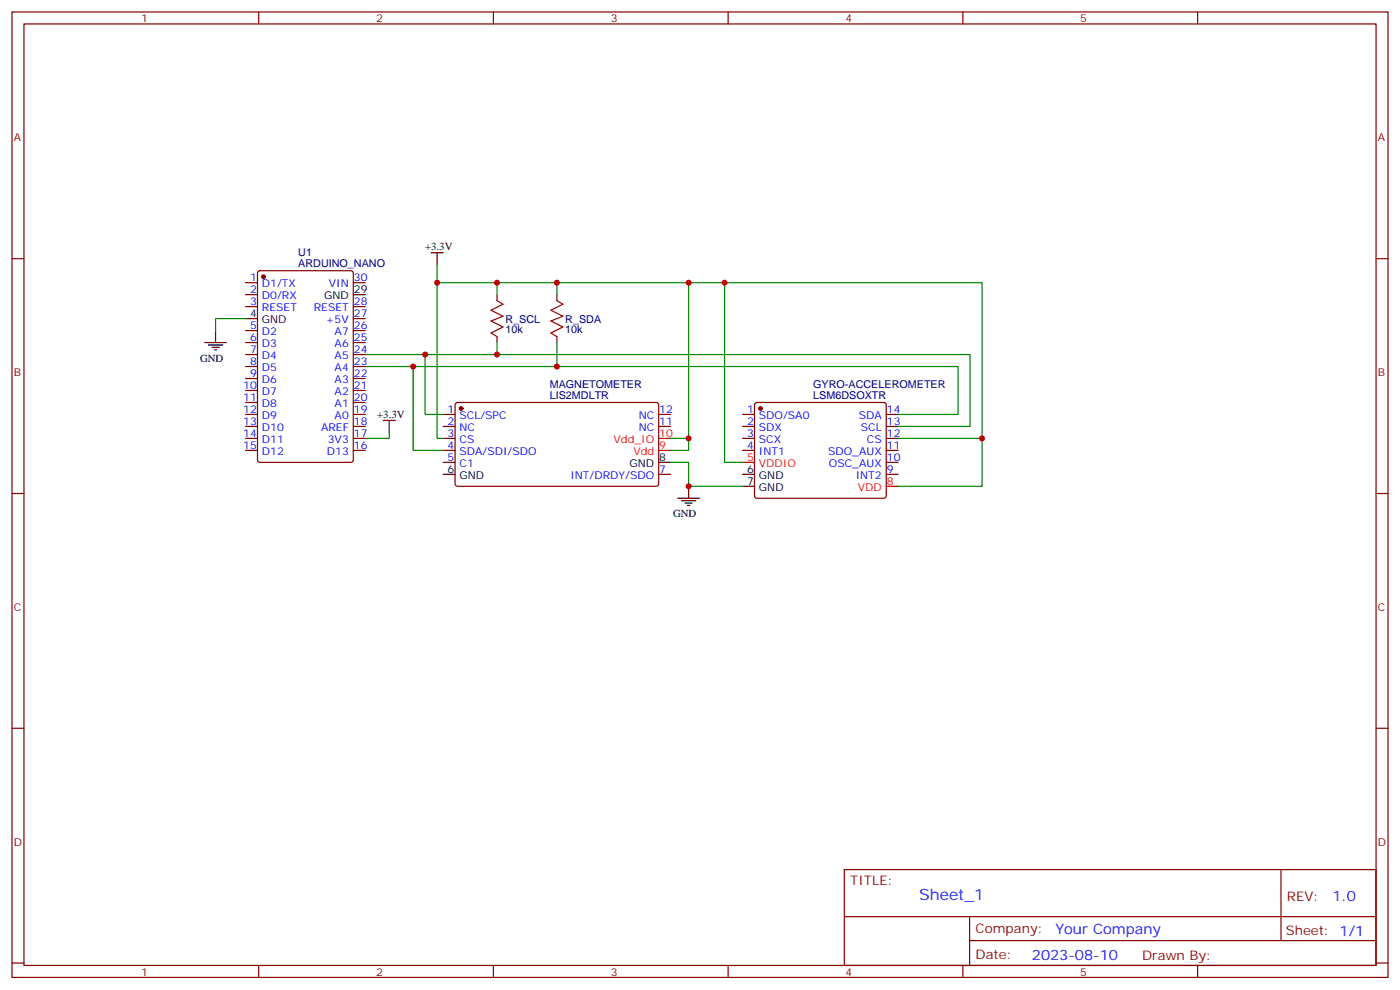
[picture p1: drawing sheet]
<svg xmlns="http://www.w3.org/2000/svg" width="412mm" height="292mm" viewBox="0 0 412 292" stroke-linecap="round" stroke-linejoin="round" font-family="sans-serif">
<g fill="none" stroke="#870000" stroke-width=".35">
<path d="M3.5 3.5h405.4v284.4h-405.4zM7.1 7.1h398.2v277.2h-398.2zM76.2 3.5v3.6M145.3 3.5v3.6M214.5 3.5v3.6M283.6 3.5v3.6M352.8 3.5v3.6M3.5 76.2h3.6M76.1 79.9l.5-.2h26.8l.6 .5 .1 55.3-.5 .6-27 .1-.7-.5-.1-55.3zM405.3 76.2h3.6M72.3 83.3h3.5M72.3 86.8h3.5"/>
<path d="M72.3 90.3h3.5M72.3 97.4h3.5M104.1 83.3h3.5M104.1 90.3h3.5M104.1 97.4h3.5M104.1 93.8h3.5M146.4 86.8v1.7M146.4 99.1v1.8M164 86.8v1.7M164 99.1v1.8M72.3 100.9h3.5M72.3 104.4h3.5"/>
<path d="M72.3 108h3.5M72.3 111.5h3.5M72.3 115h3.5M72.3 118.5h3.5M104.1 100.9h3.5M104.1 104.4h3.5M104.1 108h3.5M104.1 111.5h3.5M104.1 115h3.5M104.1 118.5h3.5M134.3 118.7l.5-.2 58.8 .1 .4 .6v23.6l-.7 .4h-58.8l-.4-.7v-23.3zM222.5 118.7l.5-.2h37.3l.5 .2 .3 .5-.1 27.1-.7 .5-37.6-.1-.5-.6v-26.9z"/>
<path d="M72.3 122.1h3.5M72.3 125.6h3.5M72.3 129.1h3.5M72.3 132.6h3.5M104.1 122.1h3.5M104.1 125.6h3.5M104.1 129.1h3.5M104.1 132.6h3.5M130.5 122.1h3.6M130.5 125.6h3.6M130.5 129.1h3.6M130.5 132.6h3.6"/>
<path d="M130.5 136.2h3.6M194 122.1h3.6M194 125.6h3.6M194 139.7h3.6M218.7 122.1h3.5M218.7 125.6h3.5M218.7 129.1h3.5M218.7 132.6h3.5M261.1 122.1h3.5M261.1 125.6h3.5M261.1 129.1h3.5M261.1 132.6h3.5"/>
<path d="M261.1 139.7h3.5M261.1 136.2h3.5M3.5 145.3h3.6M405.3 145.3h3.6M3.5 214.5h3.6M405.3 214.5h3.6M248.7 256.1h156.6v28.2h-156.6zM377.3 256.1v20.9M248.7 270h156.5M285.6 277h119.6M285.6 270v14.1M3.5 283.6h3.6"/>
<path d="M76.2 284.3v3.6M145.3 284.3v3.6M214.5 284.3v3.6M283.6 284.3v3.6M352.8 284.3v3.6M405.3 283.6h3.6"/>
</g>
<g fill="#870000" stroke="#870000" stroke-width=".35">
<circle cx="77.6" cy="81.5" r=".53"/>
<circle cx="224" cy="120.3" r=".53"/>
<circle cx="135.8" cy="120.3" r=".53"/>
</g>
<g fill="none" stroke="#000" stroke-width=".35">
<path d="M127 74.4h3.5M128.8 74.4v3.6M63.5 97.4v3.5M72.3 93.8h3.5M104.1 86.8h3.5M60.3 100.9h6.4M61.4 101.6h4.2M62.4 102.3h2.2M63.1 103h.8M112.9 123.8h3.5M114.7 123.8v3.6M130.5 139.7h3.6"/>
<path d="M194 136.2h3.6M218.7 139.7h3.5M199.7 146.8h6.3M200.7 147.5h4.3M201.8 148.2h2.1M202.5 148.9h.7M202.8 143.2v3.6M218.7 143.2h3.5"/>
</g>
<path d="M194 132.6h3.6M194 129.1h3.6M218.7 136.2h3.5M261.1 143.2h3.5" fill="none" stroke="#f00" stroke-width=".35"/>
<g fill="none" stroke="#008700" stroke-width=".35">
<path d="M128.8 78v5.3h160.5v59.9h-24.7M72.3 93.8h-8.8v3.6M128.8 83.3v45.8h1.7M146.4 83.3v3.5M164 83.3v3.5M202.8 83.3v49.3h-5.2M213.4 83.3v52.9h5.3M107.6 104.4h178.2v21.2h-21.2M107.6 108h174.6v14.1h-17.6M121.7 108v24.6h8.8M125.2 104.4v17.7h5.3M146.4 100.9v3.5"/>
<path d="M164 100.9v7.1M114.7 127.4v1.7h-7.1M197.6 136.2h5.2v7h15.9M197.6 129.1h5.2M264.6 129.1h24.7"/>
</g>
<path d="M146.4 88.5l1.8 1.1-3.6 1.8 3.6 1.7-3.6 1.4 3.6 1.8-3.6 1.8 1.8 1M164 88.5l1.8 1.1-3.5 1.8 3.5 1.7-3.5 1.4 3.5 1.8-3.5 1.8 1.7 1" fill="none" stroke="#a10000" stroke-width=".35"/>
<g fill="#c00">
<circle cx="121.7" cy="107.9" r=".88"/>
<circle cx="125.2" cy="104.4" r=".88"/>
<circle cx="164" cy="83.3" r=".88"/>
<circle cx="146.4" cy="83.3" r=".88"/>
<circle cx="146.4" cy="104.4" r=".88"/>
<circle cx="213.4" cy="83.3" r=".88"/>
<circle cx="202.8" cy="83.3" r=".88"/>
<circle cx="202.8" cy="129.1" r=".88"/>
<circle cx="289.3" cy="129.1" r=".88"/>
<circle cx="128.8" cy="83.3" r=".88"/>
<circle cx="164" cy="107.9" r=".88"/>
<circle cx="202.8" cy="143.2" r=".88"/>
</g>
<text font-size="4.6" fill="#00f" x="270.8" y="265.1">Sheet_1</text>
<g font-size="4.2" fill="#00f">
<text x="392.5" y="265.4">1.0</text>
<text x="310.9" y="274.9">Your Company</text>
<text x="304" y="282.7">2023-08-10</text>
</g>
<g font-size="3.9" fill="#800">
<text x="250.5" y="260.7">TITLE:</text>
<text x="379.1" y="265.4">REV:</text>
<text x="287.4" y="274.9">Company:</text>
<text x="378.7" y="275.5">Sheet: 1/1</text>
<text x="287.4" y="282.6">Date:</text>
<text x="336.4" y="282.7">Drawn By:</text>
</g>
<g font-size="3.2" fill="#800">
<text x="41.6" y="6.5">1</text>
<text x="110.8" y="6.5">2</text>
<text x="179.9" y="6.5">3</text>
<text x="249.1" y="6.5">4</text>
<text x="318.2" y="6.5">5</text>
<text x="4.1" y="41.6">A</text>
<text x="405.9" y="41.6">A</text>
<text x="4.1" y="110.8">B</text>
<text x="405.9" y="110.8">B</text>
<text x="4.1" y="179.9">C</text>
<text x="405.9" y="179.9">C</text>
<text x="4.1" y="249.1">D</text>
<text x="405.9" y="249.1">D</text>
<text x="41.6" y="287.3">1</text>
<text x="110.8" y="287.3">2</text>
<text x="179.9" y="287.3">3</text>
<text x="249.1" y="287.3">4</text>
<text x="318.2" y="287.3">5</text>
</g>
<g font-size="3.2" fill="#000080">
<text x="87.9" y="75.4">U1</text>
<text x="87.9" y="78.7">ARDUINO_NANO</text>
<text x="148.9" y="95">R_SCL</text>
<text x="166.5" y="95">R_SDA</text>
<text x="148.9" y="98.1">10k</text>
<text x="166.5" y="98.1">10k</text>
<text x="161.9" y="117.5">LIS2MDLTR</text>
<text x="161.9" y="114.4">MAGNETOMETER</text>
<text x="239.6" y="117.5">LSM6DSOXTR</text>
<text x="239.6" y="114.4">GYRO-ACCELEROMETER</text>
</g>
<g font-size="3.2">
<text x="125.2" y="73.7">+3.3V</text>
<text x="95.5" y="88.2">GND</text>
<text x="104.2" y="86.4">29</text>
<text x="73.7" y="93.5">4</text>
<text x="77.2" y="95.2">GND</text>
<text x="58.9" y="106.5">GND</text>
<text x="111.1" y="123.1">+3.3V</text>
<text x="185.4" y="137.6">GND</text>
<text x="194.2" y="135.8">8</text>
<text x="131.9" y="139.3">6</text>
<text x="135.4" y="141.1">GND</text>
<text x="220.1" y="139.3">6</text>
<text x="220.1" y="142.9">7</text>
<text x="223.6" y="141.1">GND</text>
<text x="223.6" y="144.6">GND</text>
<text x="198.3" y="152.4">GND</text>
</g>
<g font-size="3.2" fill="#00f">
<text x="73.7" y="82.9">1</text>
<text x="104.2" y="82.9">30</text>
<text x="73.7" y="86.4">2</text>
<text x="73.7" y="90">3</text>
<text x="77.2" y="84.7">D1/TX</text>
<text x="77.2" y="88.2">D0/RX</text>
<text x="96.9" y="84.7">VIN</text>
<text x="104.2" y="90">28</text>
<text x="77.2" y="91.7">RESET</text>
<text x="92.4" y="91.7">RESET</text>
<text x="96" y="95.2">+5V</text>
<text x="104.2" y="93.5">27</text>
<text x="73.7" y="97">5</text>
<text x="73.7" y="100.5">6</text>
<text x="77.2" y="98.8">D2</text>
<text x="98.6" y="98.8">A7</text>
<text x="104.2" y="100.5">25</text>
<text x="104.2" y="97">26</text>
<text x="73.7" y="104.1">7</text>
<text x="73.7" y="107.6">8</text>
<text x="77.2" y="102.3">D3</text>
<text x="77.2" y="105.8">D4</text>
<text x="98.6" y="105.8">A5</text>
<text x="98.6" y="102.3">A6</text>
<text x="104.2" y="107.6">23</text>
<text x="104.2" y="104.1">24</text>
<text x="73.7" y="111.1">9</text>
<text x="77.2" y="109.4">D5</text>
<text x="77.2" y="112.9">D6</text>
<text x="98.6" y="112.9">A3</text>
<text x="98.6" y="109.4">A4</text>
<text x="104.2" y="111.1">22</text>
<text x="71.6" y="114.7">10</text>
<text x="71.6" y="118.2">11</text>
<text x="77.2" y="116.4">D7</text>
<text x="77.2" y="119.9">D8</text>
<text x="98.6" y="119.9">A1</text>
<text x="98.6" y="116.4">A2</text>
<text x="104.2" y="118.2">20</text>
<text x="104.2" y="114.7">21</text>
<text x="71.6" y="121.7">12</text>
<text x="71.6" y="125.2">13</text>
<text x="77.2" y="123.5">D9</text>
<text x="98.6" y="123.5">A0</text>
<text x="104.2" y="125.2">18</text>
<text x="104.2" y="121.7">19</text>
<text x="131.9" y="121.7">1</text>
<text x="131.9" y="125.2">2</text>
<text x="135.4" y="123.5">SCL/SPC</text>
<text x="188.1" y="123.5">NC</text>
<text x="194.2" y="125.2">11</text>
<text x="194.2" y="121.7">12</text>
<text x="220.1" y="121.7">1</text>
<text x="220.1" y="125.2">2</text>
<text x="223.6" y="123.5">SDO/SA0</text>
<text x="253" y="123.5">SDA</text>
<text x="261.2" y="125.2">13</text>
<text x="261.2" y="121.7">14</text>
<text x="71.6" y="128.8">14</text>
<text x="77.2" y="127">D10</text>
<text x="77.2" y="130.5">D11</text>
<text x="94.6" y="127">AREF</text>
<text x="96.6" y="130.5">3V3</text>
<text x="104.2" y="128.8">17</text>
<text x="131.9" y="128.8">3</text>
<text x="135.4" y="127">NC</text>
<text x="135.4" y="130.5">CS</text>
<text x="188.1" y="127">NC</text>
<text x="220.1" y="128.8">3</text>
<text x="223.6" y="127">SDX</text>
<text x="223.6" y="130.5">SCX</text>
<text x="253.6" y="127">SCL</text>
<text x="255.4" y="130.5">CS</text>
<text x="261.2" y="128.8">12</text>
<text x="71.6" y="132.3">15</text>
<text x="77.2" y="134.1">D12</text>
<text x="96.3" y="134.1">D13</text>
<text x="104.2" y="132.3">16</text>
<text x="131.9" y="132.3">4</text>
<text x="131.9" y="135.8">5</text>
<text x="135.4" y="134.1">SDA/SDI/SDO</text>
<text x="135.4" y="137.6">C1</text>
<text x="220.1" y="132.3">4</text>
<text x="223.6" y="134.1">INT1</text>
<text x="244" y="134.1">SDO_AUX</text>
<text x="244.2" y="137.6">OSC_AUX</text>
<text x="261.2" y="135.8">10</text>
<text x="261.2" y="132.3">11</text>
<text x="168" y="141.1">INT/DRDY/SDO</text>
<text x="194.2" y="139.3">7</text>
<text x="252.1" y="141.1">INT2</text>
<text x="261.2" y="139.3">9</text>
</g>
<g font-size="3.2" fill="#f00">
<text x="180.7" y="130.5">Vdd_IO</text>
<text x="194.2" y="128.8">10</text>
<text x="186.6" y="134.1">Vdd</text>
<text x="194.2" y="132.3">9</text>
<text x="220.1" y="135.8">5</text>
<text x="223.6" y="137.6">VDDIO</text>
<text x="261.2" y="142.9">8</text>
<text x="252.7" y="144.6">VDD</text>
</g>
</svg>
